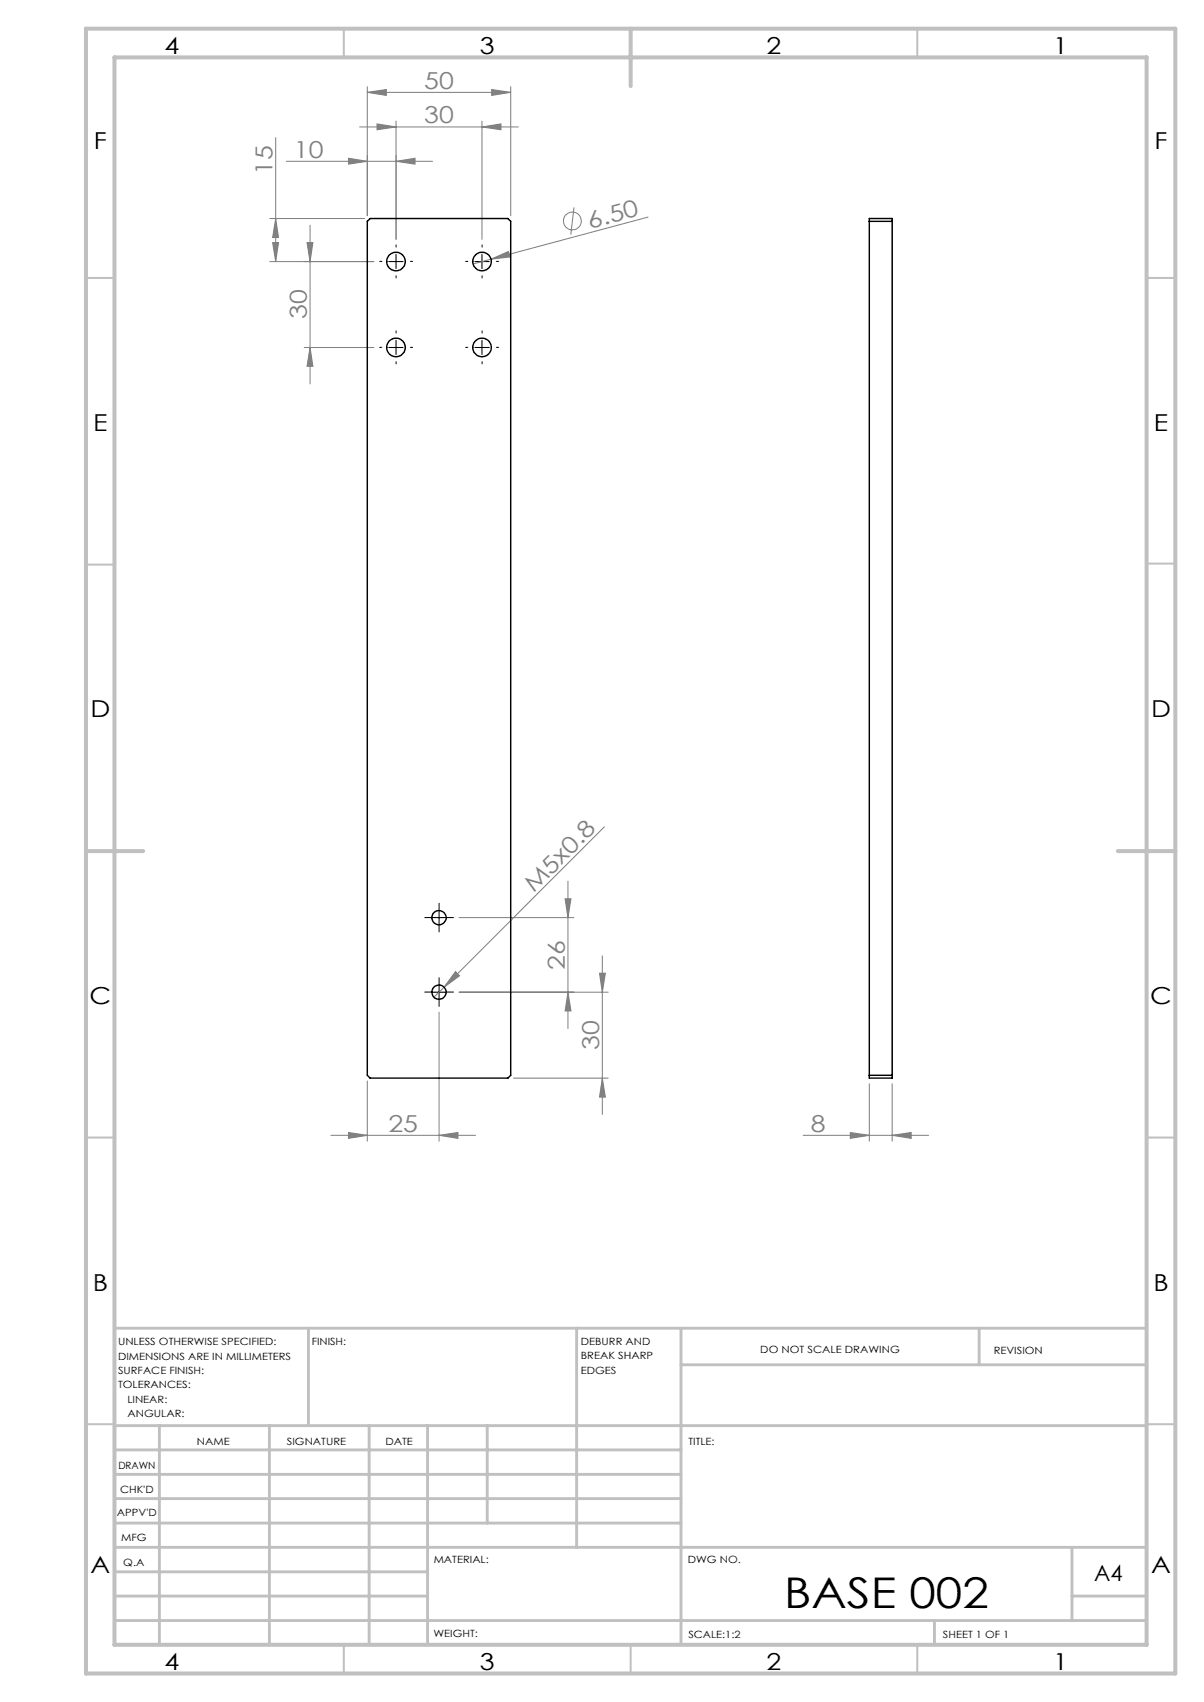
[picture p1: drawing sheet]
<svg xmlns="http://www.w3.org/2000/svg" width="210mm" height="297mm" viewBox="0 0 210 297" stroke-linecap="round" stroke-linejoin="round" font-family="sans-serif">
<g fill="none" stroke="#808080" stroke-width=".18">
<path d="M64.1 16.1l3.3-.5v1zM64.1 15.1v22.5M64.1 16.1h25M85.8 15.6l3.3 .5-3.3 .5zM89.1 15.1v22.5M47.1 38.1h16.5M48.1 24v21.6M48.1 38.1l.5 3.3h-1zM50 28.1h25.4M54.1 39.3v27.7M60.8 27.6l3.3 .5-3.3 .5zM62.7 22.2h27.7"/>
<path d="M65.8 21.6l3.3 .6-3.3 .4zM69.1 21.1v20.7M69.1 28.1l3.3-.5v1zM84.1 22.2l3.3-.6v1zM84.1 21.1v20.7M100.1 36.2l-.5 4.8M113 37.9l-30.5 8.2M47.1 45.6h18.1M47.6 42.3h1l-.5 3.3zM53.6 42.3h1l-.5 3.3zM85.7 45.2l3-1.3 .3 .9zM53.1 60.6h12.1"/>
<path d="M54.1 60.6l.5 3.3h-1zM98.6 156.8h1l-.5 3.3zM99.1 153.8v25.7M105.4 144.3l-27.9 28M76.6 176.6v22.5M77.5 172.3l-1.8 1.7M79.4 169.5l.8 .8-2.7 2zM80.1 173.1h26M80.1 160.1h20M99.1 173.1l.5 3.3h-1zM104.6 169.8h1l-.5 3.3zM105.1 166.8v27.7"/>
<path d="M57.7 198.1h25.2M60.8 197.6l3.3 .5-3.3 .5zM64.1 188.6v10.5M76.6 198.1l3.3-.5v1zM89.6 188.1h16.5M105.1 188.1l.5 3.3h-1zM140.1 198.1h21.9M148.3 197.6l3.3 .5-3.3 .5zM151.6 189.1v10M155.6 198.1l3.3-.5v1zM155.6 189.1v10"/>
<circle cx="99.8" cy="38.6" r="1.55"/>
</g>
<g fill="none" stroke="#000" stroke-width=".18" stroke-dasharray="15.2 1.3 1.3 1.3">
<path d="M66.6 45.6h-.4M69.1 58.1v-.4M69.1 43.1v-.4M69.1 48.1v.4M71.6 45.6h.4M81.6 45.6h-.4M84.1 58.1v-.4M84.1 43.1v-.4M84.1 48.1v.4M86.6 45.6h.4M66.6 60.6h-.4M69.1 63.1v.4"/>
<path d="M71.6 60.6h.4M81.6 60.6h-.4M84.1 63.1v.4M86.6 60.6h.4M76.6 158.9v-1.3M75.3 173.1h-1.2M75.3 160.1h-1.2M76.6 171.9v-1.3M76.6 174.4v1.2M76.6 161.4v1.2M77.8 173.1h1.3M77.8 160.1h1.3"/>
</g>
<path d="M67.8 45.6h2.5M69.1 44.4v2.5M69.1 59.4v2.5M82.8 45.6h2.5M84.1 44.4v2.5M84.1 59.4v2.5M67.8 60.6h2.5M82.8 60.6h2.5M76.6 158.9v2.5M75.3 173.1h2.5M75.3 160.1h2.5M76.6 171.9v2.5" fill="none" stroke="#000" stroke-width=".18"/>
<g fill="none" stroke="#c0c0c0" stroke-width=".35">
<path d="M60 5v5M160 5v5M15 48.5h5M200 48.5h5M15 98.5h5M200 98.4h5M15 198.5h5M200 198.5h5M15 248.5h5M200 248.5h5M60 287v5M110 287v5"/>
<path d="M160 287v5"/>
</g>
<g fill="none" stroke="#c0c0c0" stroke-width=".5">
<path d="M53.8 231.8v17M100.6 231.8v38.2M118.8 231.8v55.2M118.8 238.2h81.2M170.8 231.8v6.4M200 231.8h-180v55.2M20 248.8h180M20 257.3h98.8M20 253h98.8M27.8 248.8v38.2M47 248.8v38.2M64.4 248.8v38.2"/>
<path d="M74.6 248.8v38.2M85 248.8v17M20 265.8h98.8M20 261.5h98.8M20 278.5h54.6M20 274.3h54.6M20 270h180M187 278.5h13M187 270v12.8M20 282.8h180M163 282.8v4.2"/>
</g>
<path d="M15 5h190v287h-190zM20 10h180v277h-180zM110 5v10M15 148.5h10M195 148.5h10" fill="none" stroke="#c0c0c0" stroke-width=".7"/>
<g fill="#808080">
<path d="M85.7 45.2l3-1.3 .3 .9z"/>
<path d="M79.4 169.5l.8 .8-2.7 2z"/>
<path d="M155.6 198.1l3.3-.5v1zM148.3 197.6l3.3 .5-3.3 .5z"/>
<path d="M65.8 21.6l3.3 .6-3.3 .4zM84.1 22.2l3.3-.6v1z"/>
<path d="M60.8 27.6l3.3 .5-3.3 .5zM69.1 28.1l3.3-.5v1zM60.8 197.6l3.3 .5-3.3 .5zM76.6 198.1l3.3-.5v1z"/>
<path d="M105.1 188.1l.5 3.3h-1zM104.6 169.8h1l-.5 3.3zM99.1 173.1l.5 3.3h-1zM98.6 156.8h1l-.5 3.3z"/>
<path d="M48.1 38.1l.5 3.3h-1zM47.6 42.3h1l-.5 3.3zM53.6 42.3h1l-.5 3.3zM54.1 60.6l.5 3.3h-1z"/>
<path d="M64.1 16.1l3.3-.5v1zM85.8 15.6l3.3 .5-3.3 .5z"/>
</g>
<g fill="none" stroke="#000" stroke-width=".25">
<path d="M64.1 38.6l.5-.5h24l.5 .5v149l-.5 .5h-24l-.5-.5zM151.6 38.1h4v150h-4zM151.6 38.6h4M151.6 187.6h4"/>
<circle cx="69.1" cy="45.6" r="1.63"/>
<circle cx="84.1" cy="45.6" r="1.63"/>
<circle cx="69.1" cy="60.6" r="1.63"/>
<circle cx="84.1" cy="60.6" r="1.63"/>
<circle cx="76.6" cy="160.1" r="1.24"/>
<circle cx="76.6" cy="173.1" r="1.25"/>
</g>
<text font-size="7.4" x="136.8" y="280.5">BASE 002</text>
<g font-size="4.1">
<text x="28.7" y="9.4">4</text>
<text x="83.7" y="9.4">3</text>
<text x="133.7" y="9.4">2</text>
<text x="183.7" y="9.4">1</text>
<text x="16.4" y="25.9">F</text>
<text x="201.4" y="25.9">F</text>
<text x="16.2" y="75.2">E</text>
<text x="201.3" y="75.2">E</text>
<text x="15.8" y="125.2">D</text>
<text x="200.8" y="125.2">D</text>
<text x="15.6" y="175.2">C</text>
<text x="200.6" y="175.2">C</text>
<text x="16.2" y="225.2">B</text>
<text x="201.2" y="225.2">B</text>
<text x="15.8" y="274.4">A</text>
<text x="200.8" y="274.4">A</text>
<text x="28.7" y="291.4">4</text>
<text x="83.7" y="291.4">3</text>
<text x="133.7" y="291.4">2</text>
<text x="183.7" y="291.4">1</text>
</g>
<g font-size="4.1" fill="#808080">
<text x="74" y="15.5">50</text>
<text x="74" y="21.5">30</text>
<text x="51.3" y="27.5">10</text>
<text x="47.5" y="30.5" transform="rotate(-90 47.5 30.5)">15</text>
<text x="102.9" y="40" transform="rotate(-15 102.9 40)">6.50</text>
<text x="53.5" y="55.7" transform="rotate(-90 53.5 55.7)">30</text>
<text x="93.1" y="155.8" transform="rotate(-45 93.1 155.8)">M5x0.8</text>
<text x="98.5" y="169.2" transform="rotate(-90 98.5 169.2)">26</text>
<text x="104.5" y="183.2" transform="rotate(-90 104.5 183.2)">30</text>
<text x="67.8" y="197.5">25</text>
<text x="141.4" y="197.5">8</text>
</g>
<text font-size="3.9" x="190.9" y="275.8">A4</text>
<g font-size="1.7">
<text x="20.6" y="234.8">UNLESS OTHERWISE SPECIFIED:</text>
<text x="20.6" y="237.3">DIMENSIONS ARE IN MILLIMETERS</text>
<text x="20.6" y="239.8">SURFACE FINISH:</text>
<text x="54.4" y="234.8">FINISH:</text>
<text x="101.3" y="234.7">DEBURR AND</text>
<text x="101.3" y="237.2">BREAK SHARP</text>
<text x="101.3" y="239.7">EDGES</text>
<text x="132.6" y="236.2">DO NOT SCALE DRAWING</text>
<text x="173.3" y="236.4">REVISION</text>
<text x="20.6" y="242.3">TOLERANCES:</text>
<text x="22.2" y="244.8">LINEAR:</text>
<text x="22.2" y="247.3">ANGULAR:</text>
<text x="20.6" y="256.3">DRAWN</text>
<text x="34.3" y="252.2">NAME</text>
<text x="50" y="252.1">SIGNATURE</text>
<text x="67.2" y="252.1">DATE</text>
<text x="120.1" y="252.1">TITLE:</text>
<text x="20.9" y="260.5">CHK'D</text>
<text x="20.4" y="264.6">APPV'D</text>
<text x="21.1" y="269">MFG</text>
<text x="21.5" y="273.2">Q.A</text>
<text x="75.6" y="272.7">MATERIAL:</text>
<text x="120" y="272.7">DWG NO.</text>
<text x="75.6" y="285.7">WEIGHT:</text>
<text x="120.1" y="285.8">SCALE:1:2</text>
<text x="164.5" y="285.8">SHEET 1 OF 1</text>
</g>
</svg>
